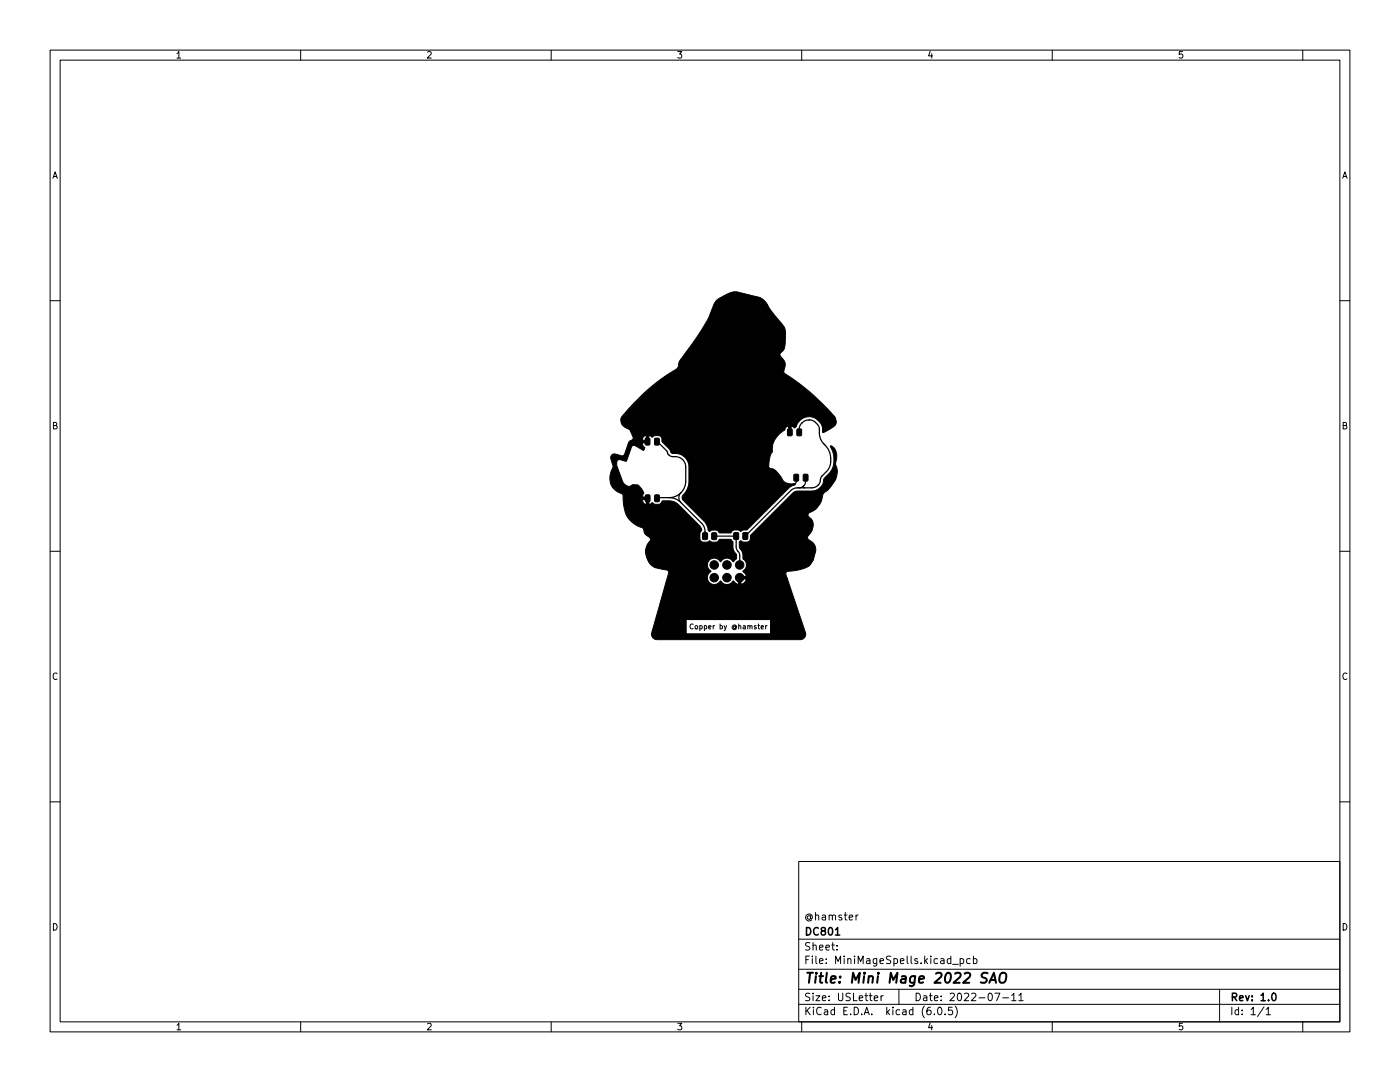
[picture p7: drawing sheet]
<svg xmlns="http://www.w3.org/2000/svg" width="279mm" height="216mm" viewBox="0 0 279 216" stroke-linecap="round" stroke-linejoin="round" font-family="sans-serif">
<g fill="none" stroke="#000" stroke-width=".2">
<path d="M10 10h259.4v195.9h-259.4zM12 12h255.4v191.9h-255.4zM60 10v2M110 10v2M160 10v2M210 10v2M260 10v2M10 60h2M267.4 60h2M10 110h2M267.4 110h2M138.3 124.6a.44 .44 0 0 0-.6 .4 .44 .44 0 0 0 .6 .4"/>
<path d="M153.1 124.8l-.3 .2M10 160h2M267.4 160h2M159.4 171.9h108v32h-108zM159.4 197.4h108M159.4 193.4h108M159.4 187.4h108M167 189.4v.2M167 188.7v.1M170.8 182.6v1M171.3 182.6l-.5 .3M174.5 199.2l.7-.2-.1-.3h-.4l-.2 .2v.7h.6"/>
<path d="M175.8 198.7v1M176.3 198.7l-.5 .3M179.4 197.4v3M190.1 192.4h1.2M191.6 191.4l.4-.1 .3 .3-.1 .6h-.6M191.6 191.3v1.5M193.6 191.4l-.4-.1-.3 .3 .1 .6h.6M194.3 191.4l.4-.1 .3 .3-.2 .6h-.5M194.3 190.8v1.5M198.5 198.2h1l-.6 1.5M200.1 199.1h1.2M201.9 198.6l.4-.4v1.5"/>
<path d="M201.9 199.7h.9M203.3 198.6l.5-.4v1.5M203.3 199.7h.9M243.4 197.4v6.5M60 203.9v2M110 203.9v2M159.4 200.4h108M160 203.9v2M186.5 202.3v.2M187.3 201h.2a.8 .8 0 0 1 .5 .7 .8 .8 0 0 1-.5 .8 1 1 0 0 1-.2-1.5zM188.6 202.3v.2M190 201h-.7v.7l.2-.2 .5 .1 .1 .2-.1 .5-.2 .2-.5-.2"/>
<path d="M190.6 200.8a1.72 1.72 0 0 1 0 2.2M210 203.9v2M252.3 200.9l-1.3 1.9M252.7 201.4l.4-.4v1.5M252.7 202.5h.8M260 203.9v2"/>
</g>
<path d="M166.7 186.6h.9M254 198.2h.2a.8 .8 0 0 1 .5 .7 .8 .8 0 0 1-.5 .8 1 1 0 0 1-.2-1.5z" fill="none" stroke="#000" stroke-width=".3"/>
<path d="M197.1 194.2a.85 .85 0 0 0-1.1 .1 .45 .45 0 0 0 .2 .8l.6 .1a.51 .51 0 0 1 .1 .6 .51 .51 0 0 1-.4 .3l-.8-.1M197.4 196.1l1-2 .4 2M197.7 195.5h.9M199.6 194.4a.69 .69 0 0 1 1.2 0 1.47 1.47 0 0 1-.6 1.7l-.6-.1a1.5 1.5 0 0 1 0-1.6z" fill="none" stroke="#000" stroke-width=".4"/>
<g fill="#000" stroke="#000" stroke-width=".2">
<path d="M143 59.9l2.3-1.3 1.4-.4 5.1 1.3a3.5 3.5 0 0 1 1.5 1.6l.9 1.3 2.1 2.5 .4 .9-.1 3.5-.2 .5-.6 .6-.1 .3 1 1.7v.6l-.3 1.1 .1 .3 3.7 2.7 3.3 2.8 3.1 3.3 .3 1.2-.2 .4-.4 .4-2.1 1.1-.1-1.3-.5-.8-1-.8-1.2-.2a2.53 2.53 0 0 0-1.7 .7l-.5 .5-.3 .7-.3 .3-.7-.3v.6h-.2l-.3-.3v-.3a.85 .85 0 0 0-.8 .7 4.3 4.3 0 0 0-2.5 4.4v.1a3.8 3.8 0 0 0-.6 3l.1 .1a2.04 2.04 0 0 1 1.6 1l1.1 1.5a2.24 2.24 0 0 0 2 .6h.3l.1 .2-1.4 .8-8.2 8.2-.8 .1-.5 .2-.5-.2h-.8l-.7 .5h-2.2l-.7-.5h-.8l-.5 .3-.2-.2a3.1 3.1 0 0 0-.9-1.9l-4.2-4.2a.73 .73 0 0 1 0-1 4 4 0 0 0 1.2-2.8v-2.9a2.68 2.68 0 0 0-.8-1.8l-1-.7-1.7-.2-.4-.7-1.5-1.6-.2-.9a1.38 1.38 0 0 0-1.6 0l-.8-.3v.9h-.5v-.9a.73 .73 0 0 0-.8 .7l.1 .3 1.2-.1-.3 .6h-1l.1 .5 .4 .4-.2 .5-1.6-.8-.6-.1-.3 .4-1 2.7-1.5-.3-.4 .4v.8l1.2 3.3a1.43 1.43 0 0 0 1.5 .8 1.38 1.38 0 0 1 1.5-.2l.8 .8 .4 .7-.2 .9 1.2 .1v1.3h-.5v-.9h-.7v.2a.74 .74 0 0 0 .7 .7h.7l.6-.2a1.21 1.21 0 0 0 1.8-.4l1.5-.1a2.63 2.63 0 0 1 1.8 .8l4.4 4.5 .3 .6-.4 .6v1.1l.3 .5 1 .2 .6-.3 .5 .3h.7l.5-.2 .3-.4h2.3l.4 .5 .1 1.7 .6 1v.7l-.7 .6a1.43 1.43 0 0 0-2.5 0 1.42 1.42 0 0 0-2.2-.4 1.42 1.42 0 0 0 .3 2.3 1.41 1.41 0 0 0-.3 2.2 1.41 1.41 0 0 0 2.2-.3l.2 .3a1.42 1.42 0 0 0 2.3-.3l.6 .5 .5 .2v-1.6h1.5l-.2-.6-.4-.3 .1-.3a1.36 1.36 0 0 0-.1-2.2l-.1-1.2-.6-1.2v-1.2l.3-.1 .4 .3h.8l.4-.2 .2-.4 .1-.8 8.6-8.6 .6-.2h3.1a2.32 2.32 0 0 0 1.6-.7l.5-.8 .3-1 1.1-1.2 .7-1.2 .1-1.9-.2-1.2-.5-.9 .2-.1 .7 .6 .4 1.1-.2 1.8 .3 1.6-.2 1.3-1.3 1.9-1.4 1.3-.3 1.5-.7 1.1-.7 .6-1.2 .7v.4l.4 .4a1.62 1.62 0 0 1 .6 1.3l-.2 1.2-.9 1.2v.3l.1 .3 1.2 1.1 .3 .6v.6l-.5 1.9-.8 1.1-1.9 .8-2.5 .3-.3 .5 .3 1h-9.2v1.1a1.33 1.33 0 0 0 1-1.1h8.2l3.7 11h-7v-2.9h-16.9v2.9h23.9a1.08 1.08 0 0 1-1.1 1.1h-29a1.07 1.07 0 0 1-.7-1.1l3.4-12.4-.3-.3-2.6-.6-.7-.6-.4-.6-.4-1-.2-1.1 .4-1.2 .6-.8v-.4l-1.1-1-.4-1.1-1.6-.8-1.4-1.3-.4-.8-.3-1-.3-2.8-1.5-.9-.8-1-.2-.7-.1-1 .7-2.1-.5-1.5a.73 .73 0 0 1 .8-.9l1.4 .4 .4-.2 1-2.6 .7-.5 .2-.3-.7-1.6-1.1-.6-.5-.6-.2-.8 .2-.7 2.4-2.7 2.7-2.6 2.8-2.2 3.2-2.1 .4-1.5 3.4-4.6 2.1-3.4 1.4-3.2zM128.8 87.5l.7-.1 .2 .2v1l-.1 .2h-.6l-.2-.1zM128.8 98.8l.7-.1 .2 .2v1l-.1 .2h-.6l-.2-.1zM130.7 87.5l.6-.1 .3 .2v1l-.2 .2h-.5l-.3-.1zM130.7 98.8l.7-.1 .2 .2v1l-.1 .2h-.6l-.2-.1zM157.2 85.6h.7l.2 .1v1l-.1 .3h-.6l-.2-.2zM158.5 94.7l.6-.1 .3 .2v1l-.2 .2h-.5l-.3-.1zM159.1 85.6h.6l.3 .1v1l-.2 .3h-.5l-.3-.2zM160.4 94.7l.6-.1 .2 .2 .1 1-.2 .2h-.6l-.2-.1zM140.3 106.4l.7-.1 .2 .1v1l-.1 .3h-.7l-.2-.2zM142.1 106.4l.7-.1 .2 .1v1l-.1 .3h-.6l-.3-.2zM146.5 106.3h.7l.2 .1v1l-.1 .2-.6 .1-.3-.2z"/>
<path d="M148.3 106.3h.7l.2 .1 .1 1-.2 .2-.6 .1-.3-.2z"/>
<circle cx="142.5" cy="115.3" r=".85"/>
<circle cx="142.5" cy="112.7" r=".85"/>
<circle cx="145.1" cy="112.7" r=".85"/>
<circle cx="145.1" cy="115.3" r=".85"/>
<circle cx="147.6" cy="115.3" r=".85"/>
<circle cx="147.6" cy="112.7" r=".85"/>
</g>
<g fill="none" stroke="#000" stroke-width=".25">
<path d="M131.1 88.1l2 1.9 .4 .8 .8 .3a2.22 2.22 0 0 1 2.3 1.1l.2 .8 .1 3a3.3 3.3 0 0 1-1 2.3M133.5 99.3a3.3 3.3 0 0 1 2.4 1M133.5 99.3h-2.2l-.2 .1M135.9 98.3a1.37 1.37 0 0 0 0 2M135.9 98.3a3.3 3.3 0 0 1-2.4 1M158.9 95.3l-.1 1.1-.4 .3h-.5M159.5 86.3v-.7a1.95 1.95 0 0 1 1.2-1.7 1.95 1.95 0 0 1 2 .4l.6 .6 .2 .6a3.7 3.7 0 0 0 1 3.1 4 4 0 0 1 .4 5.5l-1.1 1.2a1.9 1.9 0 0 1-1.8 2h-3l-1 .4-9.3 9.3M160.4 97l-.1 .2 .2 .1M160.4 97l-.9 .3M160.8 95.3l-.1 1.1-.3 .6M135.9 100.3l4.4 4.4 .4 .9v1.4M142.5 107h4.4"/>
<path d="M146.9 107h.1M146.9 107v2.2l.7 1.4v2.1M147.6 112.7h.1"/>
</g>
<text font-size="2.8" x="160.4" y="196.2">Title: Mini Mage 2022 SAO</text>
<g font-size="2.1">
<text x="160.4" y="183.6">@hamster</text>
<text x="160.4" y="189.7">Sheet:</text>
<text x="160.4" y="186.7">DC801</text>
<text x="160.4" y="192.4">File: MiniMageSpells.kicad_pcb</text>
<text x="160.4" y="202.5">KiCad E.D.A. kicad (6.0.5)</text>
<text x="160.4" y="199.7">Size: USLetter</text>
<text x="182.4" y="199.7">Date: 2022-07-11</text>
<text x="245.4" y="199.7">Rev: 1.0</text>
<text x="245.4" y="202.5">Id: 1/1</text>
</g>
<g font-size="1.8">
<text x="35" y="11.6">1</text>
<text x="85" y="11.6">2</text>
<text x="135" y="11.6">3</text>
<text x="185" y="11.6">4</text>
<text x="235" y="11.6">5</text>
<text x="10.3" y="35.6">A</text>
<text x="267.7" y="35.6">A</text>
<text x="10.3" y="85.7">B</text>
<text x="267.7" y="85.7">B</text>
<text x="10.3" y="135.6">C</text>
<text x="267.7" y="135.6">C</text>
<text x="10.3" y="185.7">D</text>
<text x="267.7" y="185.7">D</text>
<text x="35" y="205.6">1</text>
<text x="85" y="205.6">2</text>
<text x="135" y="205.6">3</text>
<text x="185" y="205.6">4</text>
<text x="235" y="205.6">5</text>
</g>
<text font-size="1.4" x="138.3" y="125.5">Copper by @hamster</text>
</svg>
